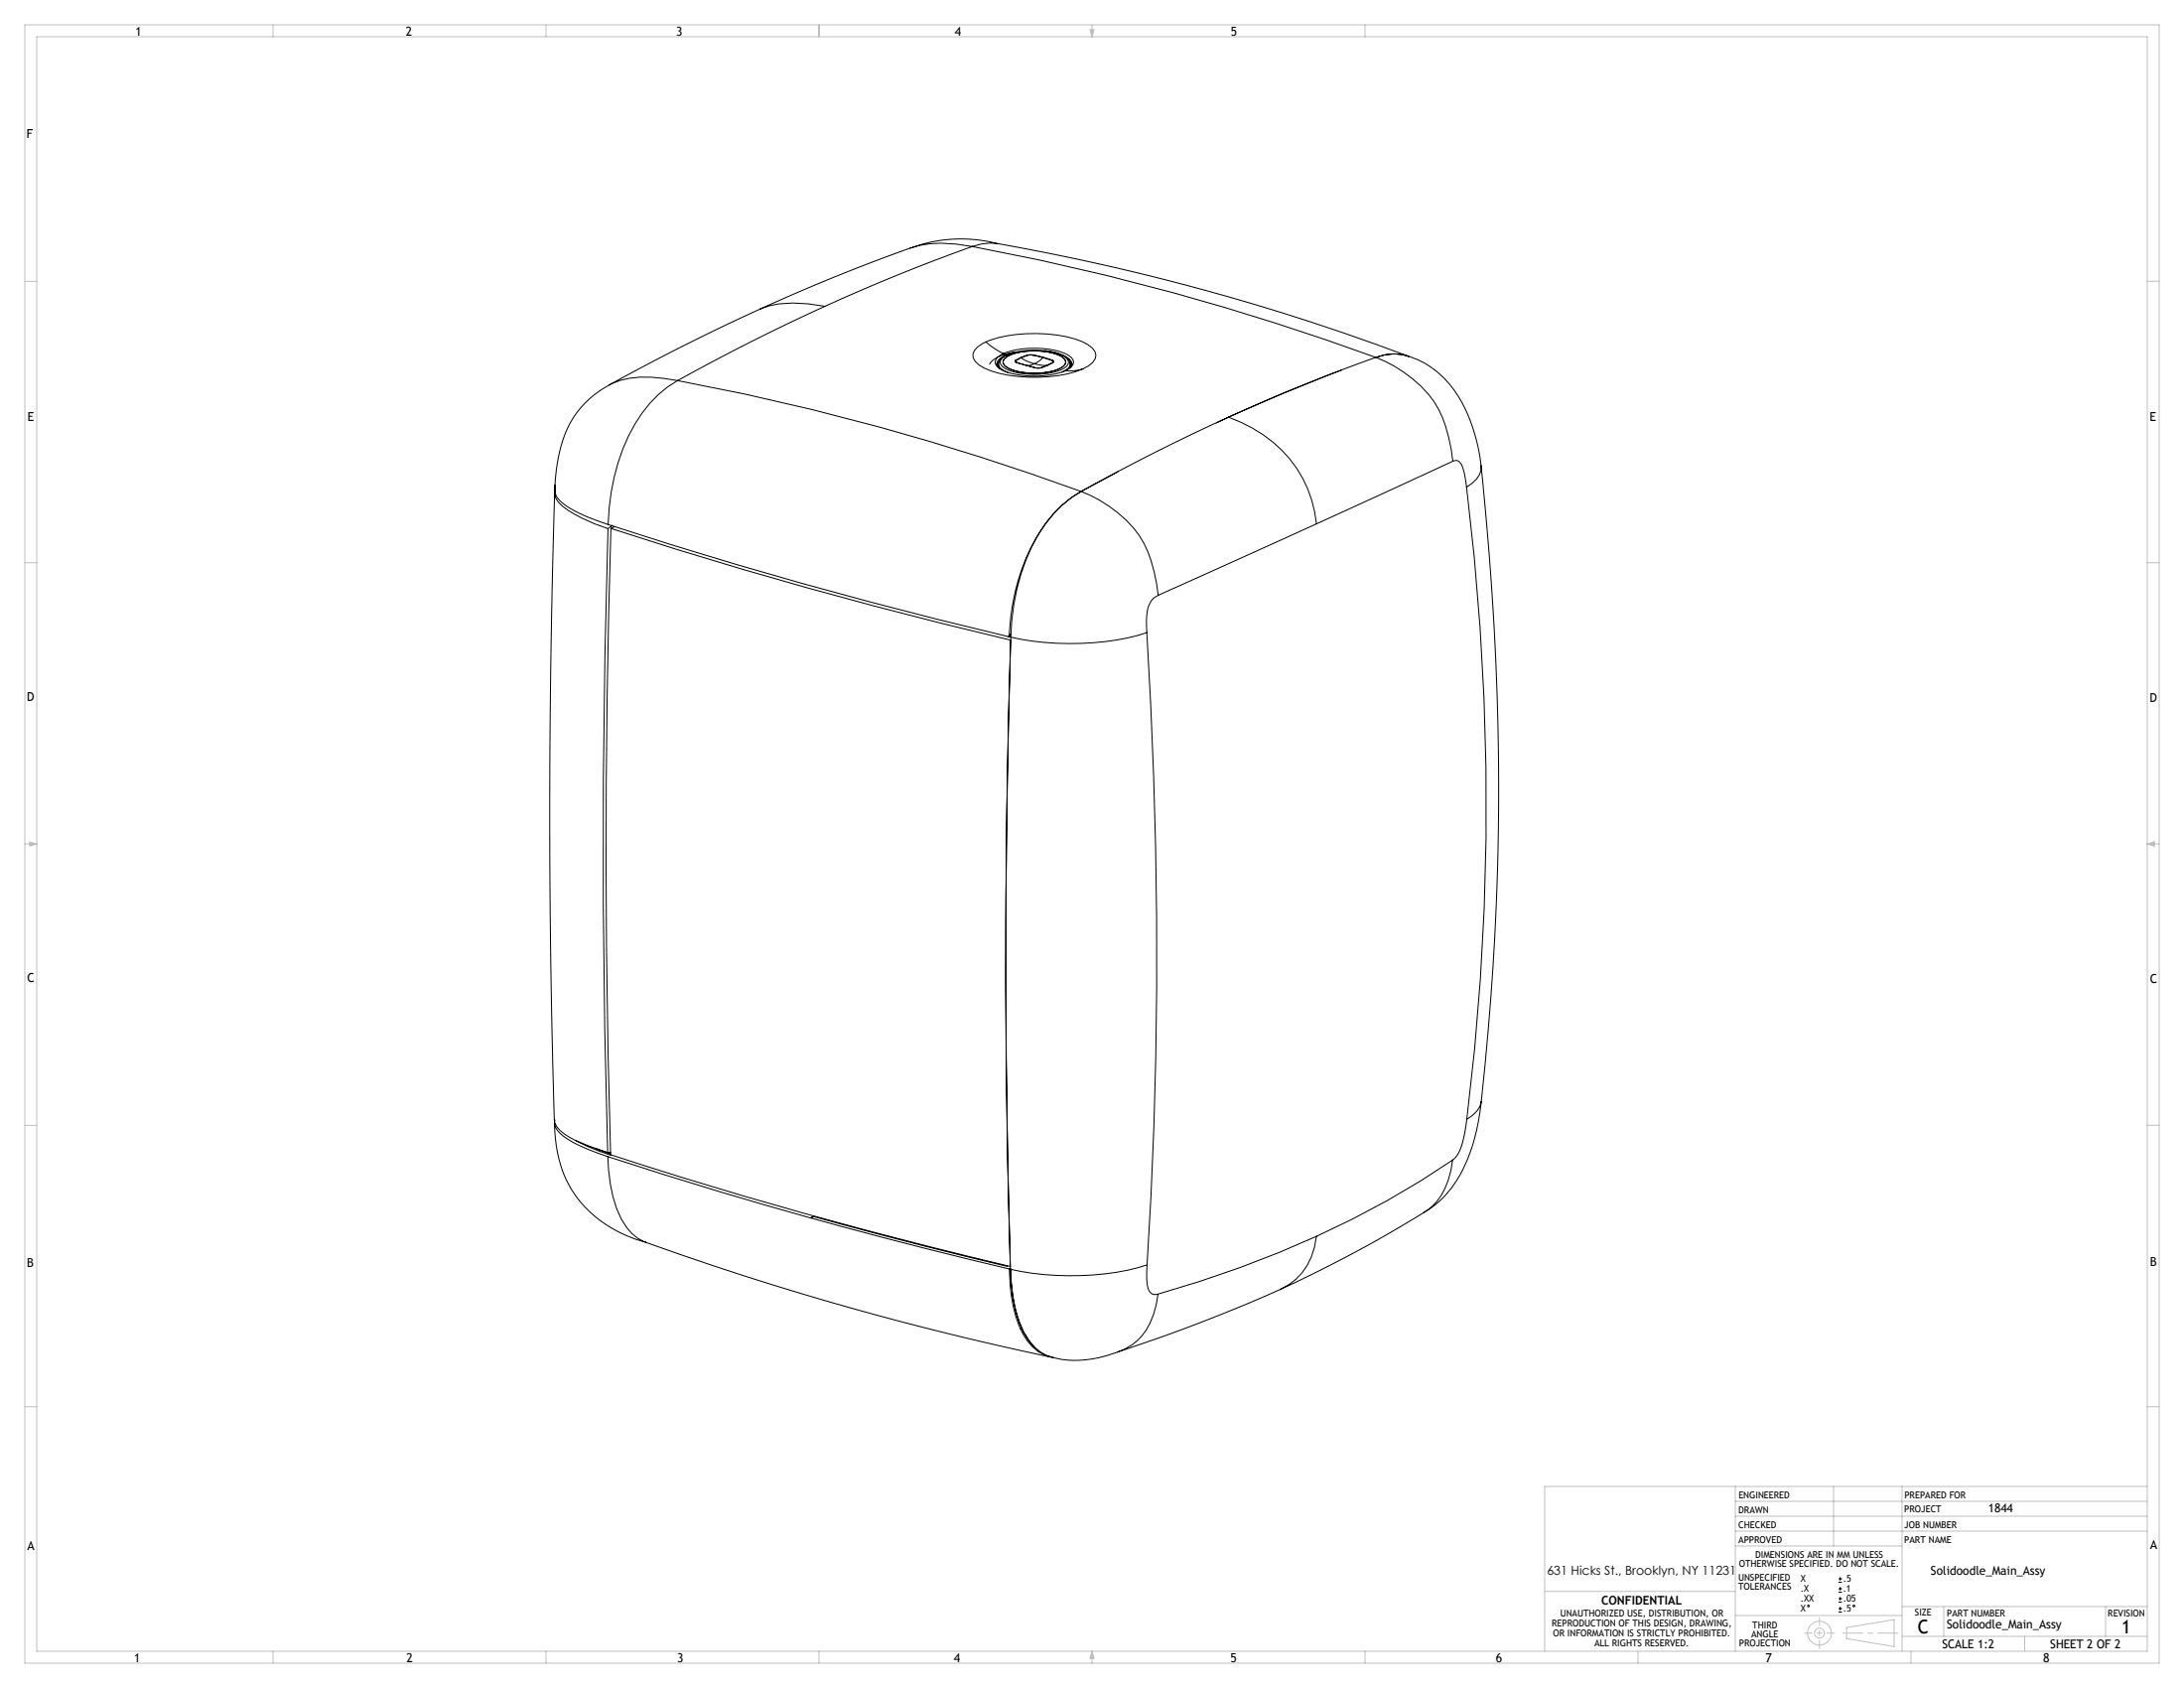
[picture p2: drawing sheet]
<svg xmlns="http://www.w3.org/2000/svg" width="559mm" height="432mm" viewBox="0 0 559 432" stroke-linecap="round" stroke-linejoin="round" font-family="sans-serif">
<g fill="none" stroke="#000" stroke-width=".25">
<path d="M194.5 79a562 562 0 0 0-38.6 19.5M211.1 78.4a538.6 538.6 0 0 0-37.7 19M211.1 78.4a32.7 32.7 0 0 0-14.2-.2l-2.4 .9M232.9 63.4l-18.9 7.2-19.5 8.4M248.7 63.1a482 482 0 0 0-37.6 15.3M248.7 63.1a647.3 647.3 0 0 1 103.3 28.3M248.7 63.1a30.1 30.1 0 0 0-15.8 .4M255.4 62.4l-1.9-.2-2.4 .2-2.4 .7M255.4 62.3a37.5 37.5 0 0 0-22.5 1.1M255.4 62.3a593 593 0 0 1 105 28.8M155.9 98.5a24.7 24.7 0 0 0-13 18.2l-.6 3.7-.3 4.1M173.4 97.4a32.7 32.7 0 0 0-14.1 17.5 57.6 57.6 0 0 0-3.7 19.3"/>
<path d="M173.4 97.4a647.4 647.4 0 0 1 103.2 28.3M173.4 97.4a32.1 32.1 0 0 0-14.8-.1l-2.7 1.2M252.2 87.5a36.8 36.8 0 0 1 24.6-.1 4.9 4.9 0 0 1 3.6 3.5 4.5 4.5 0 0 1-3.3 3.5M252.2 87.5a5.2 5.2 0 0 0-3.3 3.1 4 4 0 0 0 3 3.6 36.5 36.5 0 0 0 21.3 1.4l3.9-1.2M252.2 87.5l2.2 1.6 2.3 1.3M255 93.1v.1a2.94 2.94 0 0 0 2 1.7M255.5 93a2.99 2.99 0 0 0 2.4 2.3M255.5 93l-.1 .5 .3 .7M255.5 92.8l-.3 .8M255.5 92.6l-.4 .8M256.5 91.5a14.4 14.4 0 0 1 9-1.9 13.4 13.4 0 0 1 7.4 2 1.52 1.52 0 0 1-.7 2.6 19.6 19.6 0 0 1-14.6 .3 2.22 2.22 0 0 1-1.6-2.1zM256.6 92.6v.2"/>
<path d="M256.7 90.4a2.74 2.74 0 0 0-2 2.7 6.2 6.2 0 0 0 4.2 2.5 23.8 23.8 0 0 0 13.7-.8M256.7 90.4l.4 .6M256.7 90.4a23.5 23.5 0 0 1 15.7 0 3.1 3.1 0 0 1 2.3 2.2 2.87 2.87 0 0 1-2.1 2.2M257.1 91a2.66 2.66 0 0 0-2 2.1M257.2 91.6a13.1 13.1 0 0 1 8.6-1.8 9.6 9.6 0 0 1 6.6 2.2 1.38 1.38 0 0 1-.8 2 17.6 17.6 0 0 1-13.8 .1 1.42 1.42 0 0 1-1.1-1.1 1.42 1.42 0 0 1 .5-1.4zM257.5 90.8l-.4 .2M259.5 90.1a10.5 10.5 0 0 0-6.1 2.7l-.2 .4M259.7 90.1a5.5 5.5 0 0 0-4.2 2.6v.3M259.8 92.2l-.1 .2 .4 .4M259.8 92.2h.2M260 92.2l-.2 .3 .4 .3M260.1 92.8l2.3 .6"/>
<path d="M260.1 92.8h.1M260.2 92.8h.1M260.2 92.8l2.3 .6M261.2 91.5l-1.4 .7M261.2 91.5h.1M261.3 91.5l-1.3 .7M261.3 91.5l1.2 .8 2.2 .8M262.4 93.4l2.5 .7M262.5 93.4l2.4 .7M262.5 93.4h-.1M262.7 90.9l-1.5 .6M262.7 90.9h.1"/>
<path d="M262.8 90.9l-1.5 .6M262.8 90.9h.1M264.3 90.9h-1.5M264.3 90.9h.1M264.4 90.9l2.4 .6M264.4 90.8l2.5 .6M264.4 90.8l-1.7 .1M264.4 90.8l-.1 .1M264.7 93.1l2.1 .4h.9M264.7 93.1l-1.9 .4M264.9 94.1h.1M265 94.1h-.1"/>
<path d="M266.6 94l-1.7 .1M266.6 94l-1.6 .1M266.8 91.5l-1 .9-1.1 .7M266.8 91.5l2.3 .7M266.9 91.4l2.3 .7M266.9 91.4l-.1 .1M267.4 89.7a11.4 11.4 0 0 1 5.7 2l.4 .4 .3 .9M268 93.4l-1.5 .6M268.1 93.4l-1.5 .6M268.1 93.4h-.1M269.1 92.2h.1M269.1 92.2l.4 .3-.2 .2"/>
<path d="M269.2 92.1l.4 .4-.1 .2M269.2 92.1l-.1 .1M269.3 92.7l-1.3 .7M269.5 92.7l-1.4 .7M269.5 92.7h-.2M271.9 90.9a2.77 2.77 0 0 1 2.3 2.4l-.4 .7-1.4 .9M272.4 94.9l-.2 .1M272.6 94.8l-.2 .1M272.7 92.6v.2M273.8 92.8l.3 .9M273.8 93l-.1 1.1M273.8 93a2.85 2.85 0 0 1-2.1 2.2"/>
<path d="M273.9 92.7l.3 .8M277.1 94.4a11.7 11.7 0 0 1-4.5 .4M343.3 94.7a436.1 436.1 0 0 0-32.1 13.5M352 91.4a31.5 31.5 0 0 1 16.1 13.4 37.4 37.4 0 0 1 3.6 13.2M352 91.4a482.2 482.2 0 0 0-37.7 15.3M360.4 91.2a11.8 11.8 0 0 0-8.4 .2M360.4 91.2a11.4 11.4 0 0 0-8.4 .2M360.4 91.1a24.9 24.9 0 0 1 15.2 15 47.9 47.9 0 0 1 3.4 13.2 5.1 5.1 0 0 1-2.3 4.3l-1.5 1M314.3 106.7a32.7 32.7 0 0 1 21.3 21.2l.8 3 .4 3.1M314.3 106.7a538.5 538.5 0 0 0-37.7 19M371.7 118l-34.9 16M371.7 118l.8-.2a1.89 1.89 0 0 1 1.8 1.8l.9 5"/>
<path d="M379 119.1a751.5 751.5 0 0 1-.4 165.5 43.1 43.1 0 0 1-7.1 19.2l-3.4 3.7-3.8 2.7M141.9 126.2a2647.8 2647.8 0 0 0-.1 160.3M141.9 126.1a6 6 0 0 0 3.6 4.5 43.5 43.5 0 0 0 10.1 4.6M142 124.6v.5M142 126a5.1 5.1 0 0 0 2.2 2.9 39.4 39.4 0 0 0 11.4 5.3M142 125.1v.9M142 124.2v1.8M142 124v.1M155.6 135.2a2664.2 2664.2 0 0 0-.1 159.6M155.6 134.2a1193.9 1193.9 0 0 0 102.6 28.6v-.1M156.3 135.2a1262.1 1262.1 0 0 0 102.3 28.6 2664.8 2664.8 0 0 0-.1 160.2 1261.2 1261.2 0 0 1-102.3-28.6 2654.2 2654.2 0 0 1 .1-160.2zM156.3 134.7l-.7 .5"/>
<path d="M156.6 134.4l-.3 .3M156.6 134.5l-.3 .2M157.3 134.7l-1 .5M276.6 125.7a31.5 31.5 0 0 1 16.2 13.4 37.4 37.4 0 0 1 3.5 13.2M276.6 125.7a33.1 33.1 0 0 0-14.2 17.8 58.2 58.2 0 0 0-3.8 19.5M276.6 125.7a34 34 0 0 0-14.1 17 58.6 58.6 0 0 0-4.3 20M286.1 120.7l-9.5 5M336.8 134l-40.5 18.3M375.2 124.6a656.2 656.2 0 0 1 .1 161.7M296.3 152.3a4.9 4.9 0 0 0-2.8 4l-.2 2.8 .1 2.7M258.3 162.7l-.2 .1M258.4 162.6l-.1 .1"/>
<path d="M258.4 162.6l-.2 .1M258.4 162.5v.1M258.4 162.5l.1 .1M258.5 162.6l-.2 .1M258.6 162.4h.1M258.6 163a2662.2 2662.2 0 0 0-.1 161.7M258.7 162.2l-.2 .4M258.7 162.1l-.3 .4M293.4 161.8a70.3 70.3 0 0 1-34.8 1.2M293.4 161.8a1306.1 1306.1 0 0 1 .1 161.8M141.9 287.3a32.2 32.2 0 0 0 6.4 19.9 32.9 32.9 0 0 0 17 10.6 787.9 787.9 0 0 0 103.7 29.4M141.9 286.5a4.7 4.7 0 0 0 2.5 3.6 29.9 29.9 0 0 0 8.3 3.8l2.8 .9"/>
<path d="M142 286.4a4 4 0 0 0 2.1 4.2 39.3 39.3 0 0 0 11.4 5.3M147.4 291.8a46.8 46.8 0 0 0 8.8 3.7M152.5 293.8l3.7 1.4M155.5 295.9a1173.9 1173.9 0 0 0 51.9 15.7M155.5 295.9a39 39 0 0 0 3.4 15.9 11.6 11.6 0 0 0 6.4 6M156.2 294.7l-.7 .1M371.7 296.7a230.6 230.6 0 0 1-34.9 19.6M371.7 296.7a17.7 17.7 0 0 1-6.6 13l-.8 .5M375.3 286.3a20.8 20.8 0 0 1-2.4 9.2l-1.2 1.2M379 281.8a5 5 0 0 1-2.3 3.5l-1.4 1M207.4 311.6l29.1 7.7 21.8 5.3M207.4 311.6l.8-.4 28.4 7.6 21.2 5.2"/>
<path d="M207.4 311.6h.1M336.8 316.3a289.9 289.9 0 0 1-40.5 14.7M336.8 316.3a16.1 16.1 0 0 1-9.3 13.6M364.3 310.2a345.1 345.1 0 0 1-36.8 19.7M258.3 324.6h.3a38.2 38.2 0 0 0 3.4 16.3l1.1 1.9 1.5 1.7M258.3 324.6a36.6 36.6 0 0 0 3.3 16.5 11.2 11.2 0 0 0 7.9 6.2M258.5 324.7a39.6 39.6 0 0 0 3.5 16.2 11 11 0 0 0 7.6 6.4M293.5 323.6a70.7 70.7 0 0 1-35 1.1M293.5 323.6a16.5 16.5 0 0 0 .4 6.3 1.8 1.8 0 0 0 2.4 1.1M296.3 331a17.7 17.7 0 0 1-6.6 13l-1.9 1.1-1.9 .8M327.5 329.9a441.7 441.7 0 0 1-41.6 16M285.9 345.9a27.1 27.1 0 0 1-16.3 1.4"/>
<path d="M470.4 404.8h.9M470.4 403.9h.9M470.4 407.3h.9M470.4 406.4h.9M470.4 409.8h.9M470.4 409h.9M470.4 412.4h.9M470.4 411.5h.9M470.8 403.4v.9M470.8 406v.9M470.8 408.5v.9M470.8 411v.9"/>
<circle cx="462.7" cy="410.8" r=".22"/>
<circle cx="474.3" cy="410.8" r=".22"/>
</g>
<g fill="none" stroke="#c0c0c0" stroke-width=".25">
<path d="M6.3 6.4h546.1v419h-546.1zM9.4 9.4h540v413h-540zM69.8 6.4v3M139.7 6.4v3M209.5 6.4v3M278.9 7.6h1l-.5 1.8zM279.1 7.6l.3 1.8M279.4 6.4v3M279.7 7.6l-.3 1.8M349.2 6.4v3M6.3 72h3.1M549.4 72h3"/>
<path d="M6.3 143.9h3.1M549.4 143.9h3M6.3 215.9h3.1M7.6 215.4l1.8 .5-1.8 .5zM7.6 215.6l1.8 .3M9.4 215.9l-1.8 .3M549.4 215.9h3M549.4 215.9l1.8 .3M549.4 215.9l1.8-.6v1.2zM551.2 215.6l-1.8 .3M6.3 287.9h3.1M549.4 287.9h3"/>
<path d="M6.3 359.8h3.1M549.4 359.8h3M444 384h105.4M444 387.9h105.4M444 380.2v42.2M444 395.5h42.7M444 391.7h105.4M469.1 380.2v15.3M486.7 380.2v42.2M549.4 380.2h-154.2v42.2M395.3 407.1h48.7M444 413.3h42.7"/>
<path d="M472.5 416.3l12.1-2v6.9l-12.1-2zM486.7 418.6h62.7M486.7 411h62.7M497.3 411v7.6M518 418.6v3.8M538.7 411v7.6M69.8 422.4v3M139.7 422.4v3M209.5 422.4v3M279.4 422.4v3M279.4 422.4l.5 1.8h-1zM279.4 422.4l.3 1.8"/>
<path d="M279.4 422.4l-.3 1.8M349.2 422.4v3M419.1 422.4v3M488.9 422.4v3"/>
<circle cx="465.5" cy="417.8" r="1.27"/>
<circle cx="465.5" cy="417.8" r="3"/>
</g>
<path d="M461.7 417.8h7.6" fill="none" stroke="#c0c0c0" stroke-width=".25" stroke-dasharray="15.2 1.3 1.3 1.3" stroke-dashoffset="13.3"/>
<path d="M465.5 413.8v7.9" fill="none" stroke="#c0c0c0" stroke-width=".25" stroke-dasharray="15.2 1.3 1.3 1.3" stroke-dashoffset="13.2"/>
<path d="M471.4 417.8h14.2" fill="none" stroke="#c0c0c0" stroke-width=".25" stroke-dasharray="15.2 1.3 1.3 1.3" stroke-dashoffset="10.1"/>
<g font-size="4.8">
<text x="490.7" y="417.9">C</text>
<text x="542.9" y="417.9">1</text>
</g>
<g font-size="3.2">
<text x="34.6" y="9.1">1</text>
<text x="103.8" y="9.1">2</text>
<text x="173" y="9">3</text>
<text x="244.3" y="9.2">4</text>
<text x="314.9" y="9.1">5</text>
<text x="6.8" y="35.2">F</text>
<text x="7" y="107.6">E</text>
<text x="550" y="107.6">E</text>
<text x="6.9" y="179.3">D</text>
<text x="550" y="179.5">D</text>
<text x="7" y="251.3">C</text>
<text x="550.1" y="251.5">C</text>
<text x="550.1" y="324">B</text>
<text x="6.9" y="324">B</text>
<text x="7" y="396.4">A</text>
<text x="550.2" y="396.3">A</text>
<text x="395.8" y="402.8">631 Hicks St., Brooklyn, NY 11231</text>
<text x="34.4" y="425.2">1</text>
<text x="104" y="425.2">2</text>
<text x="173.3" y="425.2">3</text>
<text x="244" y="425.2">4</text>
<text x="314.9" y="425.2">5</text>
<text x="382.7" y="425.2">6</text>
<text x="451.8" y="425.2">7</text>
<text x="522.8" y="425.2">8</text>
</g>
<g font-size="3.1">
<text x="508.7" y="386.9">1844</text>
<text x="494" y="402.7">Solidoodle_Main_Assy</text>
<text x="409.7" y="410.5">CONFIDENTIAL</text>
<text x="498.1" y="416.6">Solidoodle_Main_Assy</text>
<text x="496.9" y="421.7">SCALE 1:2</text>
<text x="524.6" y="421.7">SHEET 2 OF 2</text>
</g>
<g font-size="2.4">
<text x="444.8" y="383.2">ENGINEERED</text>
<text x="487.3" y="383.2">PREPARED FOR</text>
<text x="444.8" y="387">DRAWN</text>
<text x="487.3" y="386.9">PROJECT</text>
<text x="444.8" y="394.6">APPROVED</text>
<text x="444.8" y="390.8">CHECKED</text>
<text x="487.2" y="394.6">PART NAME</text>
<text x="487.2" y="390.8">JOB NUMBER</text>
<text x="444.9" y="400.9">OTHERWISE SPECIFIED. DO NOT SCALE.</text>
<text x="449.1" y="398.6">DIMENSIONS ARE IN MM UNLESS</text>
<text x="444.8" y="404.4">UNSPECIFIED</text>
<text x="444.8" y="406.7">TOLERANCES</text>
<text x="460.7" y="404.7">X</text>
<text x="460.7" y="407.3">.X</text>
<text x="471.6" y="404.7">.5</text>
<text x="471.6" y="407.3">.1</text>
<text x="399.2" y="413.6">UNAUTHORIZED USE, DISTRIBUTION, OR</text>
<text x="460.7" y="409.8">.XX</text>
<text x="460.7" y="412.4">X</text>
<text x="471.6" y="409.8">.05</text>
<text x="471.6" y="412.4">.5</text>
<text x="490" y="413.4">SIZE</text>
<text x="498.1" y="413.4">PART NUMBER</text>
<text x="539.3" y="413.4">REVISION</text>
<text x="397.1" y="416.1">REPRODUCTION OF THIS DESIGN, DRAWING,</text>
<text x="397.4" y="418.7">OR INFORMATION IS STRICTLY PROHIBITED.</text>
<text x="448.1" y="418.9">ANGLE</text>
<text x="448.4" y="416.6">THIRD</text>
<text x="408" y="421.2">ALL RIGHTS RESERVED.</text>
<text x="445" y="421.2">PROJECTION</text>
</g>
</svg>
